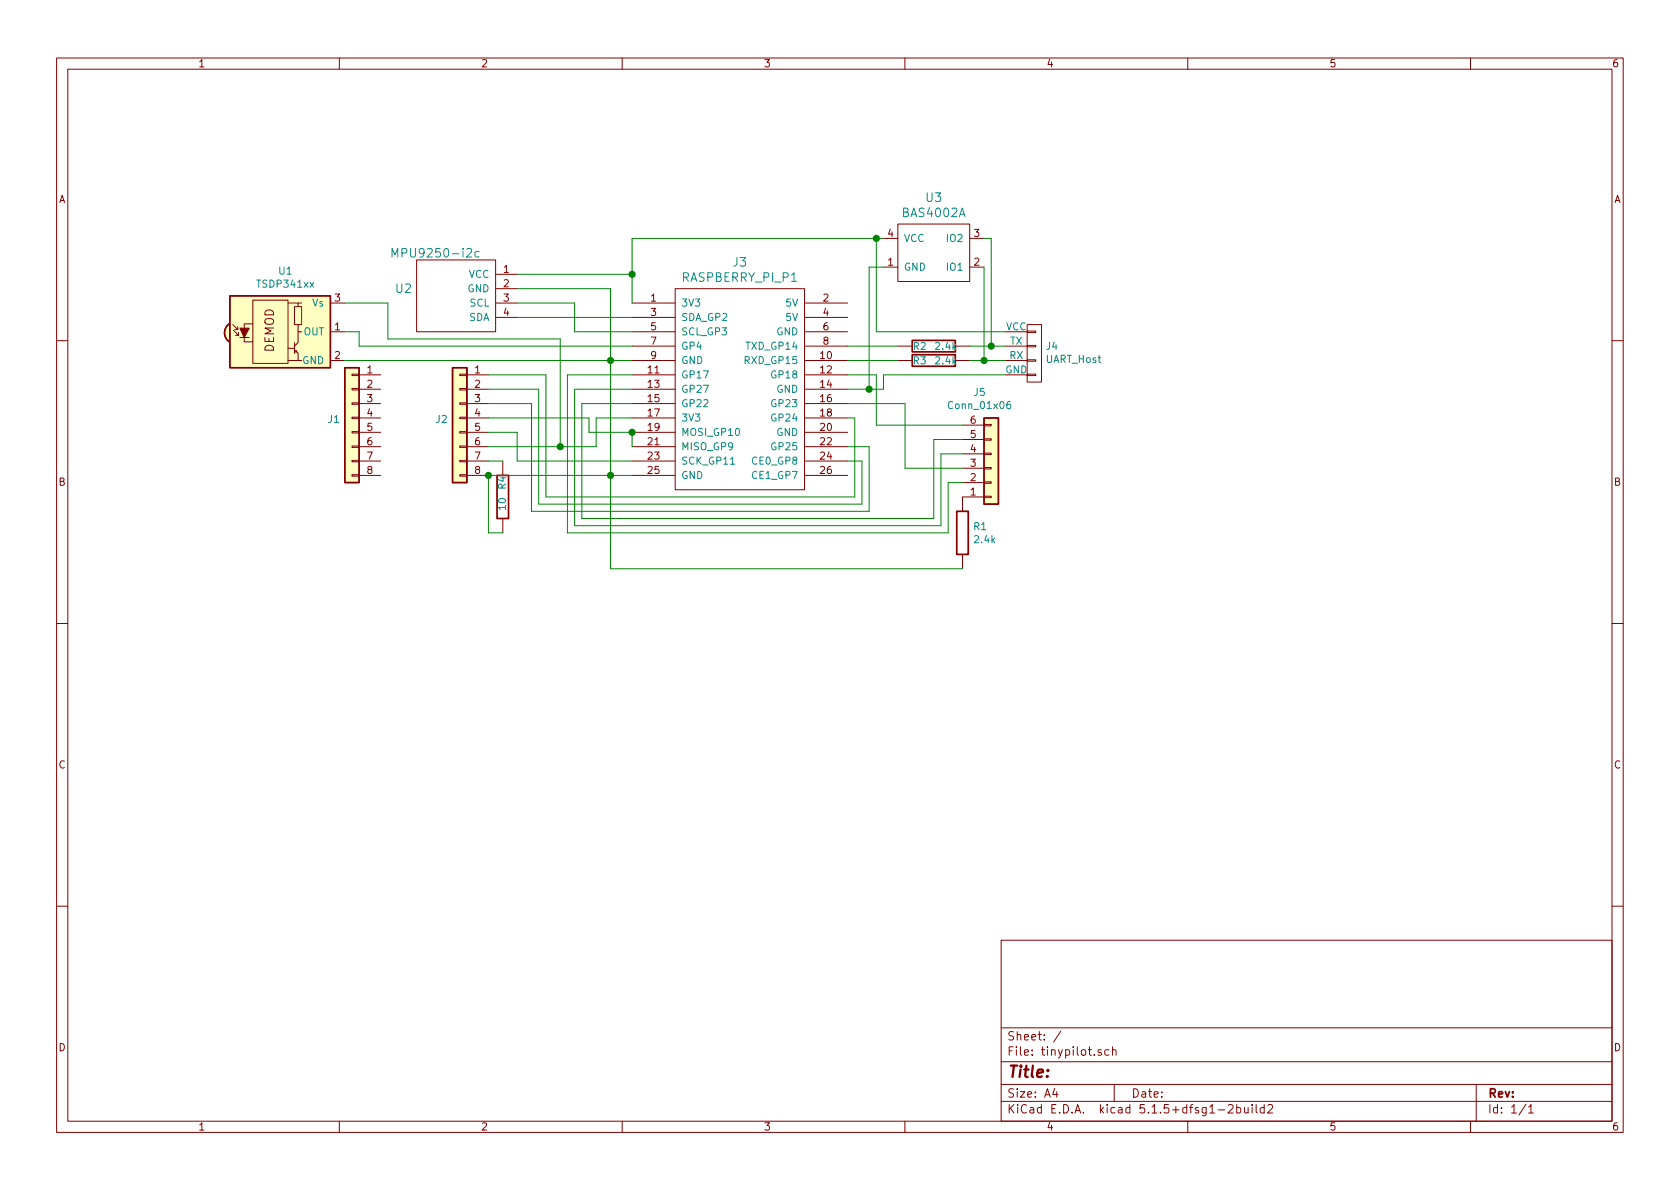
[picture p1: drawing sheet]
EESchema Schematic File Version 4
EELAYER 30 0
EELAYER END
$Descr A4 11693 8268
encoding utf-8
Sheet 1 1
Title ""
Date ""
Rev ""
Comp ""
Comment1 ""
Comment2 ""
Comment3 ""
Comment4 ""
$EndDescr
$Comp
L tinypilot-rescue:RASPBERRY_PI_P1-freetronics_schematic J3
U 1 1
P 5150 2700
F 0 "J3" H 5150 3587 60  0000 C CNN
F 1 "RASPBERRY_PI_P1" H 5150 3481 60  0000 C CNN
F 2 "tinypilot_footprints:2X12" H 4900 2350 60  0001 C CNN
F 3 "" H 4900 2350 60  0000 C CNN
	1    5150 2700
	1    0    0    -1  
$EndComp
$Comp
L Connector_Generic:Conn_01x08 J2
U 1 1
P 3200 2900
F 0 "J2" H 3280 2892 50  0000 L CNN
F 1 "Conn_01x08" H 3280 2801 50  0001 L CNN
F 2 "Connector_PinSocket_2.54mm:PinSocket_1x08_P2.54mm_Vertical" H 3200 2900 50  0001 C CNN
F 3 "~" H 3200 2900 50  0001 C CNN
	1    3200 2900
	-1   0    0    -1  
$EndComp
$Comp
L tinypilot-rescue:R-freetronics_schematic R1
U 1 1
P 6700 3700
F 0 "R1" H 6771 3746 50  0000 L CNN
F 1 "2.4k" H 6771 3655 50  0000 L CNN
F 2 "Resistors_THT:R_Axial_DIN0204_L3.6mm_D1.6mm_P5.08mm_Vertical" H 6771 3609 60  0001 L CNN
F 3 "" H 6700 3700 60  0000 C CNN
	1    6700 3700
	1    0    0    -1  
$EndComp
$Comp
L Connector_Generic:Conn_01x06 J5
U 1 1
P 6900 3250
F 0 "J5" H 6819 2725 50  0000 C CNN
F 1 "Conn_01x06" H 6819 2816 50  0000 C CNN
F 2 "Connector_PinSocket_2.54mm:PinSocket_1x06_P2.54mm_Vertical" H 6900 3250 50  0001 C CNN
F 3 "~" H 6900 3250 50  0001 C CNN
	1    6900 3250
	1    0    0    1   
$EndComp
$Comp
L uart:UART_Host J4
U 1 1
P 7200 2400
F 0 "J4" H 7277 2401 50  0000 L CNN
F 1 "UART_Host" H 7277 2310 50  0000 L CNN
F 2 "high_current_footprints:uart_host" H 7200 2100 50  0001 C CNN
F 3 "" H 7200 2400 50  0001 C CNN
	1    7200 2400
	1    0    0    -1  
$EndComp
$Comp
L Interface_Optical:TSDP341xx U1
U 1 1
P 2000 2300
F 0 "U1" H 1987 2725 50  0000 C CNN
F 1 "TSDP341xx" H 1987 2634 50  0000 C CNN
F 2 "Opto-Devices:IRReceiver_Vishay_MOLD-3pin" H 1950 1925 50  0001 C CNN
F 3 "http://www.vishay.com/docs/82667/tsdp341.pdf" H 2650 2600 50  0001 C CNN
	1    2000 2300
	1    0    0    -1  
$EndComp
Wire Wire Line
	5900 2900 5950 2900
Wire Wire Line
	5950 3450 3800 3450
Wire Wire Line
	3800 3450 3800 2600
Wire Wire Line
	3800 2600 3400 2600
Wire Wire Line
	5950 2900 5950 3450
Wire Wire Line
	6000 3200 6000 3500
Wire Wire Line
	6000 3500 3750 3500
Wire Wire Line
	3750 3500 3750 2700
Wire Wire Line
	3750 2700 3400 2700
Wire Wire Line
	3400 2900 4100 2900
Wire Wire Line
	4100 2900 4100 3000
Wire Wire Line
	4100 3000 4400 3000
Wire Wire Line
	4400 3000 4400 3100
Connection ~ 4400 3000
Wire Wire Line
	4400 3200 3600 3200
Wire Wire Line
	3600 3200 3600 3000
Wire Wire Line
	3600 3000 3400 3000
Wire Wire Line
	4400 2900 4150 2900
Wire Wire Line
	4150 2900 4150 3100
Wire Wire Line
	4150 3100 3900 3100
Wire Wire Line
	6000 3200 5900 3200
Wire Wire Line
	3400 2800 3700 2800
Wire Wire Line
	3700 2800 3700 3550
Wire Wire Line
	3700 3550 6050 3550
Wire Wire Line
	6050 3550 6050 3100
Wire Wire Line
	6050 3100 5900 3100
Wire Wire Line
	6150 2600 6150 2700
$Comp
L imu_hat:MPU9250-i2c U2
U 1 1
P 3450 2400
F 0 "U2" H 4028 2803 60  0000 L CNN
F 1 "MPU9250-i2c" H 3550 3050 60  0000 L CNN
F 2 "Connector_PinSocket_2.54mm:PinSocket_1x04_P2.54mm_Vertical" H 3450 2350 60  0001 C CNN
F 3 "" H 3450 2350 60  0000 C CNN
	1    3450 2400
	-1   0    0    -1  
$EndComp
Wire Wire Line
	4400 2300 4000 2300
Wire Wire Line
	4000 2300 4000 2100
Connection ~ 4400 1900
Wire Wire Line
	4400 1900 4400 2100
Wire Wire Line
	4250 2000 4250 2500
Wire Wire Line
	4250 2500 4400 2500
Wire Wire Line
	2400 2500 4250 2500
Connection ~ 4250 2500
Wire Wire Line
	4400 2400 2500 2400
Wire Wire Line
	2500 2400 2500 2300
Wire Wire Line
	2500 2300 2400 2300
Wire Wire Line
	5900 2600 6100 2600
Wire Wire Line
	6100 2600 6100 2950
Wire Wire Line
	6100 2950 6700 2950
Wire Wire Line
	6700 3250 6300 3250
Wire Wire Line
	6300 3250 6300 2800
Wire Wire Line
	6300 2800 5900 2800
Wire Wire Line
	4400 2600 3950 2600
Wire Wire Line
	3950 2600 3950 3700
Wire Wire Line
	3950 3700 6600 3700
Wire Wire Line
	6600 3700 6600 3350
Wire Wire Line
	6600 3350 6700 3350
Wire Wire Line
	4400 2700 4000 2700
Wire Wire Line
	4000 2700 4000 3650
Wire Wire Line
	4000 3650 6550 3650
Wire Wire Line
	6550 3650 6550 3150
Wire Wire Line
	6550 3150 6700 3150
Wire Wire Line
	6700 3050 6500 3050
Wire Wire Line
	6500 3050 6500 3600
Wire Wire Line
	6500 3600 4050 3600
Wire Wire Line
	4050 3600 4050 2800
Wire Wire Line
	4050 2800 4400 2800
$Comp
L Connector_Generic:Conn_01x08 J1
U 1 1
P 2450 2900
F 0 "J1" H 2530 2892 50  0000 L CNN
F 1 "Conn_01x08" H 2530 2801 50  0001 L CNN
F 2 "Connector_PinSocket_2.54mm:PinSocket_1x08_P2.54mm_Vertical" H 2450 2900 50  0001 C CNN
F 3 "~" H 2450 2900 50  0001 C CNN
	1    2450 2900
	-1   0    0    -1  
$EndComp
Wire Wire Line
	2400 2100 2700 2100
Wire Wire Line
	2700 2100 2700 2350
Wire Wire Line
	2700 2350 3900 2350
Wire Wire Line
	3900 2350 3900 3100
Connection ~ 3900 3100
Wire Wire Line
	4250 3950 6700 3950
Wire Wire Line
	3600 2200 4400 2200
Wire Wire Line
	3600 2100 4000 2100
Wire Wire Line
	3600 2000 4250 2000
Wire Wire Line
	3600 1900 4400 1900
Wire Wire Line
	6150 2600 7000 2600
Wire Wire Line
	6850 1650 6900 1650
Wire Wire Line
	6900 1650 6900 2400
Wire Wire Line
	6900 2400 7000 2400
$Comp
L uart:BAS4002A U3
U 1 1
P 6500 1500
F 0 "U3" H 6500 1637 60  0000 C CNN
F 1 "BAS4002A" H 6500 1531 60  0000 C CNN
F 2 "Package_TO_SOT_SMD:SOT-143_Handsoldering" H 6400 1400 60  0001 C CNN
F 3 "" H 6500 1500 60  0001 C CNN
	1    6500 1500
	1    0    0    -1  
$EndComp
Wire Wire Line
	5900 2700 6050 2700
Wire Wire Line
	6150 1650 6100 1650
Wire Wire Line
	6100 1650 4400 1650
Wire Wire Line
	4400 1650 4400 1900
$Comp
L tinypilot-rescue:R-freetronics_schematic R3
U 1 1
P 6500 2500
F 0 "R3" V 6500 2350 50  0000 L CNN
F 1 "2.4k" V 6500 2500 50  0000 L CNN
F 2 "Resistors_THT:R_Axial_DIN0204_L3.6mm_D1.6mm_P5.08mm_Vertical" H 6571 2409 60  0001 L CNN
F 3 "" H 6500 2500 60  0000 C CNN
	1    6500 2500
	0    1    1    0   
$EndComp
$Comp
L tinypilot-rescue:R-freetronics_schematic R2
U 1 1
P 6500 2400
F 0 "R2" V 6500 2250 50  0000 L CNN
F 1 "2.4k" V 6500 2400 50  0000 L CNN
F 2 "Resistors_THT:R_Axial_DIN0204_L3.6mm_D1.6mm_P5.08mm_Vertical" H 6571 2309 60  0001 L CNN
F 3 "" H 6500 2400 60  0000 C CNN
	1    6500 2400
	0    1    1    0   
$EndComp
Wire Wire Line
	6900 2400 6750 2400
Connection ~ 6900 2400
Wire Wire Line
	6250 2400 5900 2400
Wire Wire Line
	5900 2500 6250 2500
Wire Wire Line
	6150 1850 6050 1850
Wire Wire Line
	6050 1850 6050 2700
Connection ~ 6050 2700
Wire Wire Line
	6050 2700 6150 2700
Wire Wire Line
	6100 2300 6100 1650
Wire Wire Line
	6100 2300 7000 2300
Wire Wire Line
	6750 2500 6850 2500
Connection ~ 6100 1650
Wire Wire Line
	6850 1850 6850 2500
Connection ~ 6850 2500
Wire Wire Line
	6850 2500 7000 2500
$Comp
L tinypilot-rescue:R-freetronics_schematic R4
U 1 1
P 3500 3450
F 0 "R4" V 3500 3300 50  0000 L CNN
F 1 "10" V 3500 3450 50  0000 L CNN
F 2 "Resistors_THT:R_Axial_DIN0204_L3.6mm_D1.6mm_P5.08mm_Vertical" H 3571 3359 60  0001 L CNN
F 3 "" H 3500 3450 60  0000 C CNN
	1    3500 3450
	-1   0    0    1   
$EndComp
Wire Wire Line
	4250 2500 4250 3300
Connection ~ 3400 3300
Wire Wire Line
	3400 3100 3900 3100
Wire Wire Line
	3400 3700 3500 3700
Wire Wire Line
	3400 3300 3400 3700
Wire Wire Line
	3400 3200 3500 3200
Connection ~ 4250 3300
Wire Wire Line
	4250 3300 4250 3950
Wire Wire Line
	4250 3300 3400 3300
Wire Wire Line
	4250 3300 4400 3300
$EndSCHEMATC
